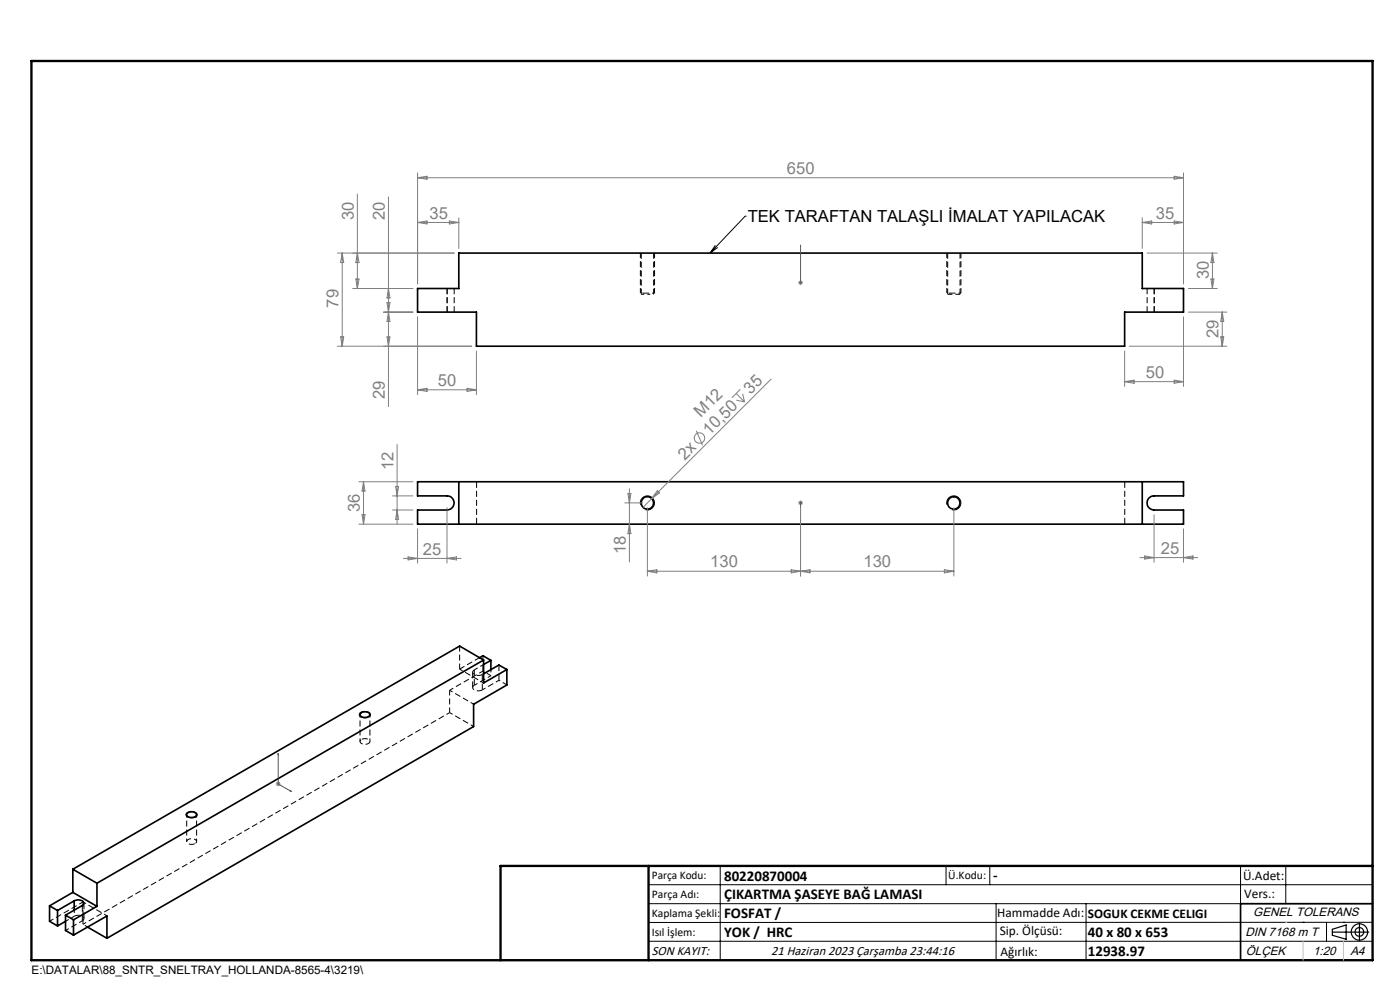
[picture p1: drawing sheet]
<svg xmlns="http://www.w3.org/2000/svg" width="297mm" height="210mm" viewBox="0 0 297 210" stroke-linecap="round" stroke-linejoin="round" font-family="sans-serif">
<g fill="none" stroke="#000" stroke-width=".21" stroke-dasharray="1.3 .6" stroke-linecap="butt">
<path d="M94.9 61.2v5M96.4 66.2v-5M137.4 62.2h-.4M202.4 62.2h-.4M243.4 61.2v5M244.9 61.2v5M102.5 139.1v3.2M100.3 142.6v3.3M100.6 142.1v3.3M102.3 143.1v3.2M102.6 142.9l-.3 .2M105.9 141v3.3"/>
<path d="M17.5 192.1v3.2M17.8 194.8v-3.2"/>
</g>
<path d="M201 62.4h2.7" fill="none" stroke="#000" stroke-width=".21" stroke-dasharray="1.3 .6" stroke-dashoffset=".3" stroke-linecap="butt"/>
<path d="M136 62.4h1.4M137.4 62.4h1.3M104.2 142v1.3M15.8 193v1.3" fill="none" stroke="#000" stroke-width=".21" stroke-dasharray="1.3 .6" stroke-dashoffset=".7" stroke-linecap="butt"/>
<path d="M136 53.7v8.7M201 53.7v8.7M138.7 62.4v-8.7M203.7 62.4v-8.7M97.5 137v4.9M97.5 141.9l4.3-2.4M102.3 143.1a1.47 1.47 0 0 1-2-.5l.3-.5M102.3 146.3a1.47 1.47 0 0 1-2-.4l.3-.5M15.8 194.3a1.47 1.47 0 0 1 2 .5l-.3 .5" fill="none" stroke="#000" stroke-width=".21" stroke-dasharray="1.3 .6" stroke-dashoffset=".1" stroke-linecap="butt"/>
<g fill="none" stroke="#000" stroke-width=".35">
<path d="M88.6 61.2h8.7v-7.5h145v7.5h8.8v5h-12.5v7.2h-137.5v-7.2h-12.5zM88.6 102.2h162.5v3h-6.3a1.5 1.5 0 0 0-1.5 1.5 1.5 1.5 0 0 0 1.5 1.5h6.3v3h-162.5v-3h6.2a1.5 1.5 0 0 0 1.5-1.5 1.5 1.5 0 0 0-1.5-1.5h-6.2zM97.3 102.2v9M242.3 102.2v9M101.7 139.5l.7-.4 1.7 1M76.5 151.3a1.32 1.32 0 0 1 2 .3 1.24 1.24 0 0 1-2.1 .2zM102.6 140l-82 47.4M102.6 140v4.9l4.9-2.9M102.6 140l-5.1-3-82 47.4M104.1 140.1l-1.5 .9M104.1 140.1v1.9M107.5 142v3.3l-7 4.1v4.7l-77.8 44.9"/>
<path d="M107.5 142l-1.7-.9-3.2 1.8M39.7 172.5a1.29 1.29 0 0 1 2 .3 1.23 1.23 0 0 1-2.1 0zM10.5 192.1l1.7 1M10.5 192.1v3.3l1.7 1M12.2 193.1v3.3M13.9 194.1l1.7 1M13.9 194.1v3.3l1.7 1M13.9 195.4l-1.7 1M15.5 189.3l-5 2.8M15.5 189.3l5.1 3M15.5 184.4l5.1 3M15.5 184.4v4.9"/>
<path d="M15.6 198.4l7.1-4.1v4.7M15.6 195.1v3.3M15.7 191.1a1.52 1.52 0 0 1 2.1 .5l-.3 .5-3.6 2M15.7 191.1l-3.5 2M15.7 191.1v2M18.6 196.7l4.1 2.3M20.6 192.3l-5 2.8M20.6 187.4v4.9M291.2 191.7h-28v12"/>
<circle cx="137.3" cy="106.7" r="1.31"/>
<circle cx="202.3" cy="106.7" r="1.32"/>
</g>
<path d="M101.1 111.2v-9M238.6 102.2v9M76.7 156.9a.56 .56 0 0 0-.2 .7 .56 .56 0 0 0 .7 .3 .89 .89 0 0 0 1.2-.8 1.42 1.42 0 0 0-1.7-.2M41.4 178.9a.56 .56 0 0 0 .2-.7 .56 .56 0 0 0-.7-.3 .89 .89 0 0 0-1.3 .8 1.42 1.42 0 0 0 1.8 .2" fill="none" stroke="#000" stroke-width=".21" stroke-dasharray="1.3 .6" stroke-dashoffset="-.1" stroke-linecap="butt"/>
<path d="M100.6 145.4l3.6-2.1M105.9 144.3l-3.6 2M13.9 195.4l1.9-1.1M17.5 195.3l-3.6 2.1M17.6 196.1l77.8-44.9" fill="none" stroke="#000" stroke-width=".21" stroke-dasharray="1.3 .6" stroke-dashoffset=".5" stroke-linecap="butt"/>
<path d="M95.4 146.4l7.1-4.1M100.6 142.1l2-1.1M10.5 195.4l7.1-4.1" fill="none" stroke="#000" stroke-width=".21" stroke-dasharray="1.3 .6" stroke-dashoffset=".4" stroke-linecap="butt"/>
<path d="M137 62.2h-1.1M202 62.2h-1.1M76.4 151.6v5.7M78.5 157.3v-5.7M95.4 151.2l5.1 2.9M95.4 146.4l5.1 3M97.5 141.9l5.1 3M39.6 172.8v5.7M41.7 178.5v-5.7M18.6 196.6l-1-.5M22.7 194.3l-5.1-3" fill="none" stroke="#000" stroke-width=".21" stroke-dasharray="1.3 .6" stroke-dashoffset=".6" stroke-linecap="butt"/>
<path d="M135.9 53.7v8.5M200.9 53.7v8.5M138.9 62.2v-8.5M203.9 62.2v-8.5M95.4 151.2v-4.8M17.6 196.1v-4.8" fill="none" stroke="#000" stroke-width=".21" stroke-dasharray="1.3 .6" stroke-dashoffset=".2" stroke-linecap="butt"/>
<path d="M102.5 142.3l1.7 1M105.9 144.3l1.6 1" fill="none" stroke="#000" stroke-width=".21" stroke-dasharray="1.3 .6" stroke-dashoffset="1" stroke-linecap="butt"/>
<g fill="none" stroke="#808080" stroke-width=".21">
<path d="M88.6 36.7v23.5M88.6 37.7h162.5M88.6 37.7l2-.3v.6zM249.1 37.4l2 .3-2 .3zM251.1 36.7v23.5M71.6 53.7h24.7M72.6 53.7l.3 2h-.7zM72.6 53.7v19.7M75.5 59.2h.7l-.4 2zM75.8 41.2v20M75.8 53.7l.4 2h-.7zM82.4 41.8v44.4"/>
<path d="M88.6 47.2l2-.3v.6zM88.6 47.2h8.7M95.3 46.9l2 .3-2 .3zM97.3 46.2v6.5M169.3 60h1M169.5 59.6l.7 .7M169.8 59.4v1.1M170.2 59.6l-.7 .7M242.3 47.2h8.8M242.3 46.2v6.5M242.3 47.2l2-.3v.6zM243.3 53.7h14.9"/>
<path d="M249.1 46.9l2 .3-2 .3zM256.9 59.2h.6l-.3 2zM257.2 53.7l.3 2h-.6zM257.2 53.7v7.5M71.6 73.4h28.5M72.2 71.5h.7l-.3 1.9zM81.4 66.2h6.2M82.1 71.5h.6l-.3 1.9zM82.1 64.2h.6l-.3 2zM82.4 66.2l.3 2h-.6zM82.4 61.2l.3 2h-.6zM87.6 61.2h-12.8"/>
<path d="M88.6 67.2v16.5M101.1 74.5v9.2M238.6 74.5v7.5M239.6 73.4h20.7M251.1 67.2v14.8M252.1 66.2h8.2M252.1 61.2h6.1M259 71.5h.6l-.3 1.9zM259.3 66.2v7.2M259.3 66.2l.3 2h-.6zM84.2 94.3v16.9M88.6 82.7l2-.3v.6z"/>
<path d="M88.6 82.7h12.5M99.1 82.4l2 .3-2 .3zM147.7 91.4l1.3 3.1M156.2 83.5l1.7 1.8M156.2 84.9l1.7 .4M157.1 82.6l-1.8 1.8M157.6 83.5l.3 1.8M163.6 80.4l-25.3 25.4M238.6 81h12.5M238.6 81l2-.4v.7zM249.1 80.6l2 .4-2 .3zM76.1 102.2h11.5"/>
<path d="M76.1 111.2h11.5M76.8 109.2h.6l-.3 2zM77.1 102.2v9M77.1 102.2l.3 2h-.6zM83.3 105.2h4.3M83.3 108.2h4.3M83.9 103.2h.7l-.4 2zM84.2 108.2l.4 2h-.7zM85.6 118.5h12.2M86.6 118.1l2 .4-2 .3zM88.6 112.2v7.2M94.8 107.7v11.7"/>
<path d="M94.8 118.5l2-.4v.7zM132.5 106.7h3.8M133.2 104.7h.6l-.3 2zM133.5 103.7v15.5M133.5 111.2l.3 2h-.6zM137.3 107.7v14.5M138.3 105.8l-1.9 1.8M139.5 104.1l.4 .5-1.6 1.2zM169.3 106.7h1M169.5 106.3l.7 .7M169.8 106.2v1M169.8 107.7v14.5"/>
<path d="M170.2 106.3l-.7 .7M202.4 107.7v14.5M241.8 118.3h12.3M242.9 117.9l1.9 .4-1.9 .3zM244.8 109.2v10.1M251.1 112.2v7.1M251.1 118.3l2-.4v.7zM137.3 121.2h65.1M137.3 121.2l2-.3v.6zM167.9 120.9l1.9 .3-1.9 .3zM169.8 121.2l2-.3v.6zM200.3 120.9l2.1 .3-2.1 .3z"/>
<path d="M58.5 166.3h1M58.7 165.9l.7 .7M59 165.8v1M59.4 165.9l-.7 .7"/>
<circle cx="148.4" cy="92.9" r="1.09"/>
</g>
<g fill="none" stroke="#000" stroke-width=".21">
<path d="M151.8 52l-1.2 1.7M152.3 52.5l-1.7 1.2M158.1 45.9h.1M158.1 45.9l-7.5 7.8M135.9 107.1a1.49 1.49 0 0 1 1.3-1.9 1.49 1.49 0 0 1 1.6 1.6 1.49 1.49 0 0 1-1.9 1.3M200.9 107.1a1.5 1.5 0 0 1 1.3-1.9 1.5 1.5 0 0 1 1.6 1.6 1.5 1.5 0 0 1-1.8 1.3M76.3 151.3a1.61 1.61 0 0 1 2.3 .1 1 1 0 0 1-1.4 .9l-.8-.3a.44 .44 0 0 1-.1-.7zM39.7 172.4a1.41 1.41 0 0 1 2.1 .4 1.45 1.45 0 0 1-2.4 .1zM137.6 187.7h153.6M137.6 191.7h153.6M137.6 199.7h153.6M152.8 183.7v20"/>
<path d="M200.7 183.7v4M210 183.7v4M211.3 191.7v12M230.4 191.7v12M263.2 183.7v20M272.8 183.7v8M276.4 195.6h.1M281.4 195.6v4.1M285 195.6h.1M291.2 195.6l-153.6 .1"/>
</g>
<path d="M138.9 62.2h-1.5M203.9 62.2h-1.5" fill="none" stroke="#000" stroke-width=".21" stroke-dasharray="1.3 .6" stroke-dashoffset=".8" stroke-linecap="butt"/>
<g fill="none" stroke="#000" stroke-width=".25">
<path d="M282.6 197.7h7.8M282.6 197.1l3-.9v3l-3-.8zM288.4 195.8v3.8M106.2 203.7h185"/>
<circle cx="288.4" cy="197.7" r="1.74"/>
<circle cx="288.4" cy="197.7" r=".93"/>
</g>
<path d="M169.8 59.9v.1zM169.8 52v.4v-.4M169.8 60h.1M169.8 52v8M169.8 110.7v-.4v.4M169.8 106.6v.2zM169.8 106.7h.1M169.8 106.7v4M59 159.8l.1 .3-.2-.1zM59 159.8v6.5l2.8 1.6M61.6 167.7l.2 .2-.2-.1z" fill="none" stroke="#00f" stroke-width=".21"/>
<path d="M6.7 12.9h284.5v190.8h-284.5zM137.6 183.7v20M291.2 183.7h-185v20" fill="none" stroke="#000" stroke-width=".5"/>
<path d="M276.4 199.7v4M285 199.7v4" fill="none" stroke="#c0c0c0" stroke-width=".21"/>
<path d="M272.8 195.6h.1" fill="none" stroke="#c0c0c0" stroke-width=".25"/>
<g fill="#00f">
<path d="M169.8 59.9v.1zM169.8 52v.4z"/>
<path d="M169.8 110.3v.4zM169.8 106.6v.2z"/>
<path d="M61.6 167.7l.2 .2-.2-.1zM59 159.8l.1 .3-.2-.1z"/>
</g>
<g font-size="3.5" fill="#808080">
<text x="166.9" y="36.9">650</text>
<text x="75" y="46.6" transform="rotate(-90 75 46.6)">30</text>
<text x="81.6" y="46.6" transform="rotate(-90 81.6 46.6)">20</text>
<text x="91.1" y="46.4">35</text>
<text x="245.2" y="46.4">35</text>
<text x="256.4" y="59.2" transform="rotate(-90 256.4 59.2)">30</text>
<text x="71.8" y="65.3" transform="rotate(-90 71.8 65.3)">79</text>
<text x="258.5" y="71.7" transform="rotate(-90 258.5 71.7)">29</text>
<text x="92.9" y="81.9">50</text>
<text x="159.2" y="83.8" transform="rotate(-45 159.2 83.8)">35</text>
<text x="243.1" y="80.2">50</text>
<text x="81.6" y="84.6" transform="rotate(-90 81.6 84.6)">29</text>
<text x="148.7" y="88.7" transform="rotate(-45 148.7 88.7)">M12</text>
<text x="150.5" y="92.5" transform="rotate(-45 150.5 92.5)">10,50</text>
<text x="83.5" y="99.7" transform="rotate(-90 83.5 99.7)">12</text>
<text x="145.2" y="97.7" transform="rotate(-45 145.2 97.7)">2x</text>
<text x="76.4" y="108.6" transform="rotate(-90 76.4 108.6)">36</text>
<text x="89.7" y="117.6">25</text>
<text x="132.8" y="117.6" transform="rotate(-90 132.8 117.6)">18</text>
<text x="246.3" y="117.5">25</text>
<text x="150.7" y="120.4">130</text>
<text x="183.2" y="120.4">130</text>
</g>
<text font-size="3.5" x="158.6" y="47.1">TEK TARAFTAN TALAŞLI İMALAT YAPILACAK</text>
<g font-size="3.2">
<text x="153.6" y="186.8">80220870004</text>
<text x="153.6" y="190.8">ÇIKARTMA ŞASEYE BAĞ LAMASI</text>
<text x="210.7" y="186.6">-</text>
<text x="153.6" y="194.8">FOSFAT /</text>
<text x="153.6" y="198.8">YOK / HRC</text>
<text x="230.8" y="198.7">40 x 80 x 653</text>
<text x="230.8" y="202.8">12938.97</text>
</g>
<g font-size="2.8">
<text x="263.7" y="186.7">Ü.Adet:</text>
<text x="263.9" y="190.5">Vers.:</text>
<text x="211.5" y="194.5">Hammadde Adı:</text>
<text x="230.8" y="194.7">SOGUK CEKME CELIGI</text>
<text x="138.3" y="202.6">SON KAYIT:</text>
<text x="163.6" y="202.6">21 Haziran 2023 Çarşamba 23:44:16</text>
<text x="212.1" y="198.4">Sip. Ölçüsü:</text>
<text x="212.2" y="202.7">Ağırlık:</text>
</g>
<g font-size="2.6">
<text x="265.9" y="194.4">GENEL TOLERANS</text>
<text x="264.2" y="198.5">DIN 7168 m T</text>
<text x="264.3" y="202.6">ÖLÇEK</text>
<text x="278.5" y="202.6">1:20</text>
<text x="286.5" y="202.6">A4</text>
</g>
<g font-size="2.5">
<text x="138.3" y="186.4">Parça Kodu:</text>
<text x="138.3" y="190.5">Parça Adı:</text>
<text x="201.2" y="186.5">Ü.Kodu:</text>
<text x="138.3" y="194.5">Kaplama Şekli:</text>
<text x="138.3" y="198.6">Isıl İşlem:</text>
<text x="6.7" y="206.7">E:\DATALAR\88_SNTR_SNELTRAY_HOLLANDA-8565-4\3219\</text>
</g>
</svg>
